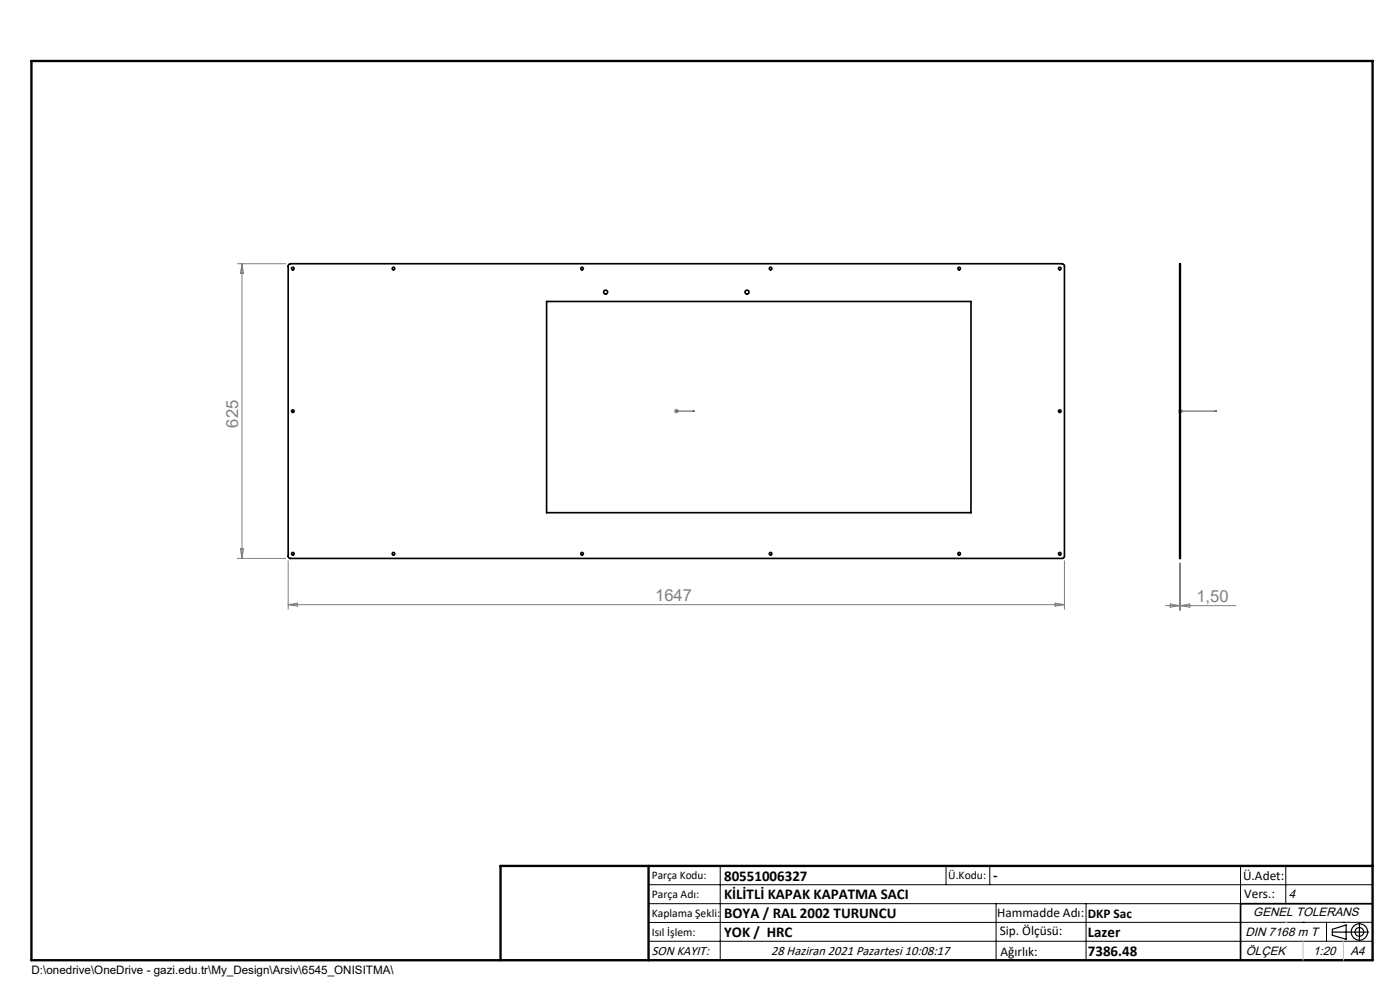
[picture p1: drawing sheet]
<svg xmlns="http://www.w3.org/2000/svg" width="297mm" height="210mm" viewBox="0 0 297 210" stroke-linecap="round" stroke-linejoin="round" font-family="sans-serif">
<g fill="none" stroke="#000" stroke-width=".25">
<path d="M282.6 197.7h7.8M282.6 197.1l3-.9v3l-3-.8zM288.4 195.8v3.8M106.2 203.7h185"/>
<circle cx="288.4" cy="197.7" r="1.74"/>
<circle cx="288.4" cy="197.7" r=".93"/>
</g>
<path d="M143.4 87.2h.2zM143.5 87.2h.1M143.5 87.2h3.8M147.3 87.2h-.4h.4M250.3 87.2h.2zM250.4 87.2h.1M250.4 87.2h7.7M258.1 87.2h-.4h.4" fill="none" stroke="#00f" stroke-width=".21"/>
<g fill="none" stroke="#808080" stroke-width=".21">
<path d="M50.3 55.9h10.3M51.3 55.9v62.6M51.3 55.9l.3 2.1h-.6zM143 87.2h1M143.1 86.8l.7 .8M143.5 86.7v1M143.8 86.8l-.7 .8M249.9 87.2h1M250 86.8l.8 .8M250.4 86.7v1M250.8 86.8l-.8 .8M50.3 118.5h10.3"/>
<path d="M51 116.4h.6l-.3 2.1zM61.1 118.9v10.3M225.8 118.9v10.3M250.3 119.4v10.1M250.4 119.4v10.1M61.1 128.3h164.7M61.1 128.3l2-.4v.7zM223.8 127.9l2 .4-2 .3zM247.3 128.5h14.9M248.2 128.1l2.1 .4-2.1 .3zM250.4 128.5l2-.4v.7z"/>
</g>
<g fill="none" stroke="#000" stroke-width=".21">
<path d="M137.6 187.7h153.6M137.6 191.7h153.6M137.6 199.7h153.6M152.8 183.7v20M200.7 183.7v4M210 183.7v4M211.3 191.7v12M230.4 191.7v12M263.2 183.7v20M272.8 183.7v8M276.4 195.6h.1M281.4 195.6v4.1"/>
<path d="M285 195.6h.1M291.2 195.6l-153.6 .1"/>
</g>
<path d="M291.2 191.7h-28v12" fill="none" stroke="#000" stroke-width=".35"/>
<path d="M6.7 12.9h284.5v190.8h-284.5zM137.6 183.7v20M291.2 183.7h-185v20" fill="none" stroke="#000" stroke-width=".5"/>
<path d="M276.4 199.7v4M285 199.7v4" fill="none" stroke="#c0c0c0" stroke-width=".21"/>
<path d="M272.8 195.6h.1" fill="none" stroke="#c0c0c0" stroke-width=".25"/>
<g fill="#00f">
<path d="M146.9 87.2h.4zM143.4 87.2h.2z"/>
<path d="M250.3 87.2h.2zM257.7 87.2h.4z"/>
</g>
<g fill="none" stroke="#000" stroke-width=".35">
<path d="M61.2 56.2l.4-.3 163.9 .1 .3 .4v61.7l-.4 .4-164-.1-.3-.3zM250.3 56.5v-.6h.1v.6M250.3 56.5h.1M250.3 56.5v61.5M250.4 56.5v61.5M116 64h90v44.8h-90zM250.3 118v.5h.1v-.5M250.3 118h.1"/>
<circle cx="62.1" cy="57" r=".27"/>
<circle cx="83.5" cy="57" r=".28"/>
<circle cx="123.5" cy="57" r=".28"/>
<circle cx="163.5" cy="57" r=".27"/>
<circle cx="203.5" cy="57" r=".27"/>
<circle cx="224.8" cy="57" r=".27"/>
<circle cx="128.5" cy="62" r=".43"/>
<circle cx="158.5" cy="62" r=".43"/>
<circle cx="62.1" cy="87.2" r=".26"/>
<circle cx="224.8" cy="87.2" r=".26"/>
<circle cx="62.1" cy="117.5" r=".27"/>
<circle cx="83.5" cy="117.5" r=".28"/>
<circle cx="123.5" cy="117.5" r=".28"/>
<circle cx="163.5" cy="117.5" r=".27"/>
<circle cx="203.5" cy="117.5" r=".27"/>
<circle cx="224.8" cy="117.5" r=".27"/>
</g>
<g font-size="3.5" fill="#808080">
<text x="50.6" y="90.7" transform="rotate(-90 50.6 90.7)">625</text>
<text x="139" y="127.4">1647</text>
<text x="253.8" y="127.6">1,50</text>
</g>
<g font-size="3.2">
<text x="153.6" y="186.8">80551006327</text>
<text x="153.6" y="190.8">KİLİTLİ KAPAK KAPATMA SACI</text>
<text x="210.7" y="186.6">-</text>
<text x="153.6" y="194.8">BOYA / RAL 2002 TURUNCU</text>
<text x="153.6" y="198.8">YOK / HRC</text>
<text x="230.8" y="198.7">Lazer</text>
<text x="230.8" y="202.8">7386.48</text>
</g>
<g font-size="2.8">
<text x="263.7" y="186.7">Ü.Adet:</text>
<text x="263.9" y="190.5">Vers.:</text>
<text x="211.5" y="194.5">Hammadde Adı:</text>
<text x="230.8" y="194.7">DKP Sac</text>
<text x="138.3" y="202.6">SON KAYIT:</text>
<text x="163.6" y="202.6">28 Haziran 2021 Pazartesi 10:08:17</text>
<text x="212.1" y="198.4">Sip. Ölçüsü:</text>
<text x="212.2" y="202.7">Ağırlık:</text>
</g>
<g font-size="2.6">
<text x="273.4" y="190.4">4</text>
<text x="265.9" y="194.4">GENEL TOLERANS</text>
<text x="264.2" y="198.5">DIN 7168 m T</text>
<text x="264.3" y="202.6">ÖLÇEK</text>
<text x="278.5" y="202.6">1:20</text>
<text x="286.5" y="202.6">A4</text>
</g>
<g font-size="2.5">
<text x="138.3" y="186.4">Parça Kodu:</text>
<text x="138.3" y="190.5">Parça Adı:</text>
<text x="201.2" y="186.5">Ü.Kodu:</text>
<text x="138.3" y="194.5">Kaplama Şekli:</text>
<text x="138.3" y="198.6">Isıl İşlem:</text>
<text x="6.7" y="206.7">D:\onedrive\OneDrive - gazi.edu.tr\My_Design\Arsiv\6545_ONISITMA\</text>
</g>
</svg>
